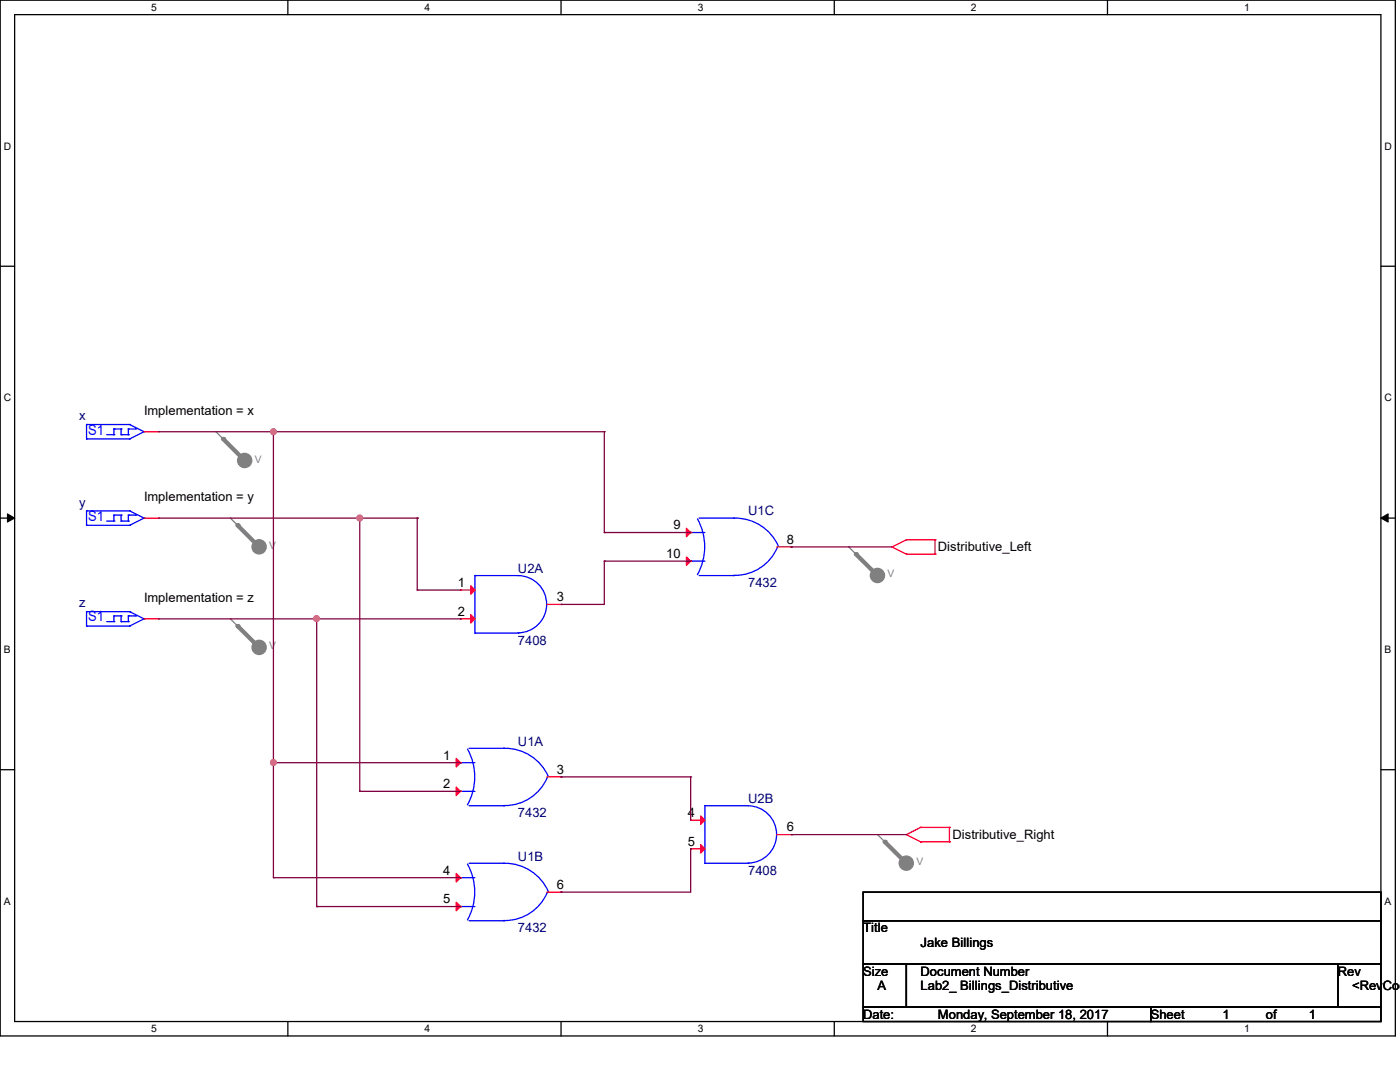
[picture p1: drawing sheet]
<svg xmlns="http://www.w3.org/2000/svg" width="279mm" height="216mm" viewBox="0 0 279 216" stroke-linecap="round" stroke-linejoin="round" font-family="sans-serif">
<path d="M0 0h278.5v206.7h-278.5zM2.9 2.9h272.7v200.9h-272.7z" fill="none" stroke="#000" stroke-width=".25"/>
<g fill="#fff">
<path d="M30.2 .3h1.1v2.3h-1.1z"/>
<path d="M30.2 204.1h1.1v2.3h-1.1z"/>
</g>
<path d="M57.4 0v2.9M57.4 203.8v2.9" fill="none" stroke="#000" stroke-width=".25"/>
<g fill="#fff">
<path d="M84.7 .3h1.1v2.3h-1.1z"/>
<path d="M84.7 204.1h1.1v2.3h-1.1z"/>
</g>
<path d="M112 0v2.9M112 203.8v2.9" fill="none" stroke="#000" stroke-width=".25"/>
<g fill="#fff">
<path d="M139.2 .3h1.1v2.3h-1.1z"/>
<path d="M139.2 204.1h1.1v2.3h-1.1z"/>
</g>
<path d="M166.5 0v2.9M166.5 203.8v2.9" fill="none" stroke="#000" stroke-width=".25"/>
<g fill="#fff">
<path d="M193.8 .3h1.1v2.3h-1.1z"/>
<path d="M193.8 204.1h1.1v2.3h-1.1z"/>
</g>
<path d="M221 0v2.9M221 203.8v2.9" fill="none" stroke="#000" stroke-width=".25"/>
<g fill="#fff">
<path d="M248.3 .3h1.1v2.3h-1.1z"/>
<path d="M248.3 204.1h1.1v2.3h-1.1z"/>
<path d="M.8 28h1.4v2.3h-1.4z"/>
<path d="M276.3 28h1.4v2.3h-1.4z"/>
<path d="M.8 78.2h1.4v2.3h-1.4z"/>
<path d="M276.3 78.2h1.4v2.3h-1.4z"/>
</g>
<path d="M0 53.1h2.9M275.6 53.1h2.9" fill="none" stroke="#000" stroke-width=".25"/>
<g fill="#fff">
<path d="M.8 128.5h1.3v2.2h-1.3z"/>
<path d="M276.3 128.5h1.3v2.2h-1.3z"/>
</g>
<path d="M0 103.4h2.9M275.6 103.4h2.9" fill="none" stroke="#000" stroke-width=".25"/>
<path d="M1.5 102.5l1.4 .9-1.4 .8zM275.6 103.4l1.4-.9v1.7z" fill="#000" stroke="#000" stroke-width=".2"/>
<g fill="#fff">
<path d="M.8 178.7h1.3v2.2h-1.3z"/>
<path d="M276.3 178.7h1.3v2.2h-1.3z"/>
</g>
<path d="M0 153.6h2.9M275.6 153.6h2.9M172.3 178h103.3v5.7h-103.3zM172.3 183.7h103.3v8.7h-103.3zM172.3 192.4h8.6v8.6h-8.6zM180.9 192.4h86.1v8.6h-86.1zM267 192.4h8.6v8.6h-8.6zM172.3 201h57.4v2.8h-57.4zM229.7 201h45.9v2.8h-45.9z" fill="none" stroke="#000" stroke-width=".25"/>
<g fill="none" stroke="#f00" stroke-width=".25">
<path d="M178 109.1h.1M178 109.1l2.9 1.5M180.9 107.7h.1M180.9 110.6h.1M180.9 107.7l-2.9 1.4M180.9 107.7h5.7M180.9 110.6h5.7M186.6 107.7h.1M186.6 110.6h.1M186.6 107.7v2.9M180.9 166.5h.1M180.9 166.5l2.8 1.5"/>
<path d="M183.7 165.1h.1M183.7 168h.1M183.7 165.1l-2.8 1.4M183.7 165.1h5.8M183.7 168h5.8M189.5 165.1h.1M189.5 168h.1M189.5 165.1v2.9"/>
</g>
<circle cx="48.8" cy="91.9" r="1.42" fill="#808080" stroke="#808080" stroke-width=".25"/>
<path d="M43.1 86.1h.1M43.1 86.1l5.8 5.8" fill="none" stroke="#808080" stroke-width=".25"/>
<path d="M44.5 87.6l4.4 4.3" fill="none" stroke="#808080" stroke-width=".85"/>
<circle cx="44.5" cy="87.6" r=".42" fill="#808080"/>
<circle cx="51.7" cy="109.1" r="1.42" fill="#808080" stroke="#808080" stroke-width=".25"/>
<path d="M46 103.4h.1M46 103.4l5.7 5.7" fill="none" stroke="#808080" stroke-width=".25"/>
<path d="M47.4 104.8l4.3 4.3" fill="none" stroke="#808080" stroke-width=".85"/>
<circle cx="47.4" cy="104.8" r=".42" fill="#808080"/>
<circle cx="51.7" cy="129.2" r="1.42" fill="#808080" stroke="#808080" stroke-width=".25"/>
<path d="M46 123.5h.1M46 123.5l5.7 5.7" fill="none" stroke="#808080" stroke-width=".25"/>
<path d="M47.4 124.9l4.3 4.3" fill="none" stroke="#808080" stroke-width=".85"/>
<circle cx="47.4" cy="124.9" r=".42" fill="#808080"/>
<circle cx="175.1" cy="114.8" r="1.42" fill="#808080" stroke="#808080" stroke-width=".25"/>
<path d="M169.4 109.1h.1M169.4 109.1l5.7 5.8" fill="none" stroke="#808080" stroke-width=".25"/>
<path d="M170.8 110.6l4.3 4.3" fill="none" stroke="#808080" stroke-width=".85"/>
<circle cx="170.8" cy="110.6" r=".42" fill="#808080"/>
<circle cx="180.9" cy="172.2" r="1.42" fill="#808080" stroke="#808080" stroke-width=".25"/>
<path d="M175.1 166.5h.1M175.1 166.5l5.8 5.8" fill="none" stroke="#808080" stroke-width=".25"/>
<path d="M176.6 168l4.3 4.3" fill="none" stroke="#808080" stroke-width=".85"/>
<circle cx="176.6" cy="168" r=".42" fill="#808080"/>
<g fill="none" stroke="#00f" stroke-width=".25">
<path d="M17.3 87.6h.1M17.3 84.7h.1M17.3 84.7v2.9M17.3 87.6h8.6M17.3 84.7h8.6M21.3 86.7h1.4M22.7 86.7h.1M22.7 85.6h.1M22.7 85.6v1.1M22.7 85.6h1.5M24.2 85.6h.1M24.2 86.7h.1"/>
<path d="M24.2 85.6v1.1M24.2 86.7h1.4M25.6 86.7h.1M25.6 85.6h.1M25.6 85.6v1.1M25.6 85.6h1.5M25.9 84.7h.1M25.9 87.6h.1M25.9 84.7l2.8 1.4M27.1 85.6h.1M28.7 86.1h.1M28.7 86.1l-2.8 1.5"/>
<path d="M17.3 104.8h.1M17.3 101.9h.1M17.3 104.8h8.6M17.3 101.9v2.9M17.3 101.9h8.6M21.3 104h1.4M22.7 104h.1M22.7 102.8h.1M22.7 102.8v1.2M22.7 102.8h1.5M24.2 102.8h.1M24.2 104h.1"/>
<path d="M24.2 104h1.4M24.2 102.8v1.2M25.6 104h.1M25.6 102.8h.1M25.6 102.8h1.5M25.6 102.8v1.2M25.9 101.9h.1M25.9 104.8h.1M25.9 101.9l2.8 1.5M27.1 102.8h.1M28.7 103.4h.1M28.7 103.4l-2.8 1.4"/>
<path d="M94.8 114.9h8.6a5.7 5.7 0 0 1 5.7 5.7 5.7 5.7 0 0 1-5.7 5.7M94.8 114.9h.1M94.8 114.9v11.4M137.8 106.3h.1M137.8 112h.1M137.8 106.3h2.9M137.8 112h2.9M139.2 103.6a11.5 11.5 0 0 1 0 11.1M139.5 114.9h6.9M139.5 103.4h6.9M146.4 114.9h.1M146.4 103.4a9.4 9.4 0 0 1 9 5.6"/>
<path d="M146.4 103.4h.1M155.2 109.2a9.2 9.2 0 0 1-8.8 5.6M17.3 124.9h.1M17.3 122h.1M17.3 122v2.9M17.3 124.9h8.6M17.3 122h8.6M21.3 124h1.4M22.7 124h.1M22.7 122.9h.1M22.7 122.9v1.1M22.7 122.9h1.5"/>
<path d="M24.2 122.9h.1M24.2 124h.1M24.2 122.9v1.1M24.2 124h1.4M25.6 124h.1M25.6 122.9h.1M25.6 122.9v1.1M25.6 122.9h1.5M25.9 122h.1M25.9 124.9h.1M25.9 122l2.8 1.5M27.1 122.9h.1"/>
<path d="M28.7 123.5h.1M28.7 123.5l-2.8 1.4M94.8 126.3h.1M94.8 126.3h8.6M103.4 126.3h.1M91.9 152.2h.1M91.9 157.9h.1M91.9 152.2h2.9M91.9 157.9h2.9M93.3 149.5a11.4 11.4 0 0 1 0 11.1M93.6 149.3h6.9M100.5 149.3a9.4 9.4 0 0 1 8.9 5.6"/>
<path d="M100.5 149.3h.1M109.2 155.1a9.2 9.2 0 0 1-8.7 5.6M91.9 175.1h.1M91.9 175.1h2.9M93.3 172.4a11.4 11.4 0 0 1 0 11.2M93.6 172.3h6.9M93.6 160.8h6.9M100.5 172.3a9.4 9.4 0 0 1 8.9 5.6M100.5 172.3h.1M100.5 160.8h.1M109.2 178.1a9.2 9.2 0 0 1-8.7 5.6M140.7 172.3h.1"/>
<path d="M140.7 160.8h8.6a5.7 5.7 0 0 1 5.7 5.7 5.7 5.7 0 0 1-5.7 5.7M140.7 160.8h.1M140.7 172.3h8.6M140.7 160.8v11.5M149.3 172.3h.1M91.9 180.9h.1M91.9 180.9h2.9M93.6 183.7h6.9M100.5 183.7h.1"/>
</g>
<g fill="none" stroke="#f00" stroke-width=".25">
<path d="M28.7 86.1h2.9M31.6 86.1h.1M28.7 103.4h2.9M31.6 103.4h.1M91.9 117.7h.1M91.9 117.7h2.9M137.8 106.3h.1M137.8 112h.1M155 109.1h2.9M157.9 109.1h.1M28.7 123.5h2.9M31.6 123.5h.1"/>
<path d="M91.9 123.5h.1M91.9 123.5h2.9M109.1 120.6h2.9M112 120.6h.1M91.9 152.2h.1M91.9 157.9h.1M109.1 155h2.9M112 155h.1M91.9 175.1h.1M109.1 178h2.9M112 178h.1M137.8 163.7h.1"/>
<path d="M137.8 169.4h.1M137.8 163.7h2.9M137.8 169.4h2.9M155 166.5h2.9M157.9 166.5h.1M91.9 180.9h.1"/>
</g>
<g fill="#f00" stroke="#f00" stroke-width=".25">
<path d="M93.9 116.9l.9 .8-.9 .9z"/>
<path d="M93.9 122.6l.9 .9-.9 .8z"/>
<path d="M91.1 174.3l.8 .8-.8 .9z"/>
<path d="M91.1 180l.8 .9-.8 .8z"/>
<path d="M91.1 151.3l.8 .9-.8 .8z"/>
<path d="M91.1 157.1l.8 .8-.8 .8z"/>
<path d="M139.8 162.8l.9 .9-.9 .8z"/>
<path d="M139.8 168.5l.9 .9-.9 .8z"/>
<path d="M137 105.4l.8 .9-.8 .8z"/>
<path d="M137 111.1l.8 .9-.8 .8z"/>
</g>
<g fill="none" stroke="#800040" stroke-width=".25">
<path d="M31.6 86.1h89M54.6 86.1h.1M54.6 86.1v89M120.6 86.1h.1M120.6 86.1v20.2M31.6 103.4h51.7M71.8 103.4h.1M71.8 103.4v54.5M83.3 103.4h.1M83.3 117.7h.1M83.3 103.4v14.3M83.3 117.7h8.6"/>
<path d="M120.6 112h.1M120.6 106.3h.1M120.6 112v8.6h-8.6M120.6 112h17.2M120.6 106.3h17.2M157.9 109.1h.1M157.9 109.1h20.1M31.6 123.5h60.3M63.2 123.5h.1M63.2 123.5v57.4M91.9 123.5h.1M112 120.6h.1"/>
<path d="M54.6 152.2h.1M54.6 152.2h37.3M71.8 157.9h.1M71.8 157.9h20.1M112 155h.1M112 155h25.8M137.8 155h.1M137.8 155v8.7M54.6 175.1h.1M54.6 175.1h37.3M112 178h.1M137.8 169.4h.1"/>
<path d="M137.8 169.4v8.6h-25.8M157.9 166.5h.1M157.9 166.5h23M63.2 180.9h.1M63.2 180.9h28.7"/>
</g>
<g fill="#f0f" stroke="#f0f" stroke-width=".25">
<circle cx="71.8" cy="103.4" r=".56"/>
<circle cx="63.2" cy="123.4" r=".56"/>
<circle cx="54.6" cy="86.1" r=".56"/>
<circle cx="54.6" cy="152.1" r=".56"/>
</g>
<g font-size="2.8" fill="#00f">
<text x="17.6" y="86.7">S1</text>
<text x="17.6" y="103.9">S1</text>
<text x="17.6" y="124">S1</text>
</g>
<g font-size="2.6" fill="#000080">
<text x="15.8" y="83.9">x</text>
<text x="15.8" y="101.1">y</text>
<text x="149.3" y="102.8">U1C</text>
<text x="103.4" y="114.3">U2A</text>
<text x="149.3" y="117.2">7432</text>
<text x="15.8" y="121.2">z</text>
<text x="103.4" y="128.7">7408</text>
<text x="103.4" y="148.8">U1A</text>
<text x="149.3" y="160.2">U2B</text>
<text x="103.4" y="163.1">7432</text>
<text x="103.4" y="171.7">U1B</text>
<text x="149.3" y="174.6">7408</text>
<text x="103.4" y="186.1">7432</text>
</g>
<g font-size="2.6">
<text x="28.7" y="82.8">Implementation = x</text>
<text x="28.7" y="99.9">Implementation = y</text>
<text x="134.4" y="105.6">9</text>
<text x="133" y="111.3">10</text>
<text x="157" y="108.5">8</text>
<text x="187.2" y="110">Distributive_Left</text>
<text x="91.4" y="117.1">1</text>
<text x="111.1" y="120">3</text>
<text x="28.7" y="120.1">Implementation = z</text>
<text x="91.4" y="122.9">2</text>
<text x="88.5" y="151.6">1</text>
<text x="111.1" y="154.4">3</text>
<text x="88.5" y="157.3">2</text>
<text x="137.2" y="163">4</text>
<text x="157" y="165.9">6</text>
<text x="190.1" y="167.4">Distributive_Right</text>
<text x="137.2" y="168.7">5</text>
<text x="88.5" y="174.5">4</text>
<text x="111.1" y="177.4">6</text>
<text x="88.5" y="180.3">5</text>
<text x="172.3" y="186.1">Title</text>
<text x="183.7" y="188.9">Jake Billings</text>
<text x="172.3" y="194.7">Size</text>
<text x="175.1" y="197.6">A</text>
<text x="183.7" y="194.7">Document Number</text>
<text x="183.7" y="197.6">Lab2_ Billings_Distributive</text>
<text x="267" y="194.7">Rev</text>
<text x="269.8" y="197.6">&lt;RevCod</text>
<text x="172.3" y="203.3">Date:</text>
<text x="187.2" y="203.3">Monday, September 18, 2017</text>
<text x="229.7" y="203.3">Sheet</text>
<text x="244" y="203.3">1</text>
<text x="252.6" y="203.3">of</text>
<text x="261.2" y="203.3">1</text>
</g>
<g font-size="2.1">
<text x="30.2" y="2.2">5</text>
<text x="84.7" y="2.2">4</text>
<text x="139.2" y="2.2">3</text>
<text x="193.8" y="2.2">2</text>
<text x="248.3" y="2.2">1</text>
<text x=".8" y="29.8">D</text>
<text x="276.3" y="29.8">D</text>
<text x=".8" y="80.1">C</text>
<text x="276.3" y="80.1">C</text>
<text x=".8" y="130.3">B</text>
<text x="276.3" y="130.3">B</text>
<text x=".8" y="180.5">A</text>
<text x="276.3" y="180.5">A</text>
<text x="30.2" y="206">5</text>
<text x="84.7" y="206">4</text>
<text x="139.2" y="206">3</text>
<text x="193.8" y="206">2</text>
<text x="248.3" y="206">1</text>
</g>
<g font-size="2.1" fill="#808080">
<text x="50.8" y="92.3">V</text>
<text x="53.7" y="109.5">V</text>
<text x="177.1" y="115.2">V</text>
<text x="53.7" y="129.6">V</text>
<text x="182.9" y="172.6">V</text>
</g>
</svg>
